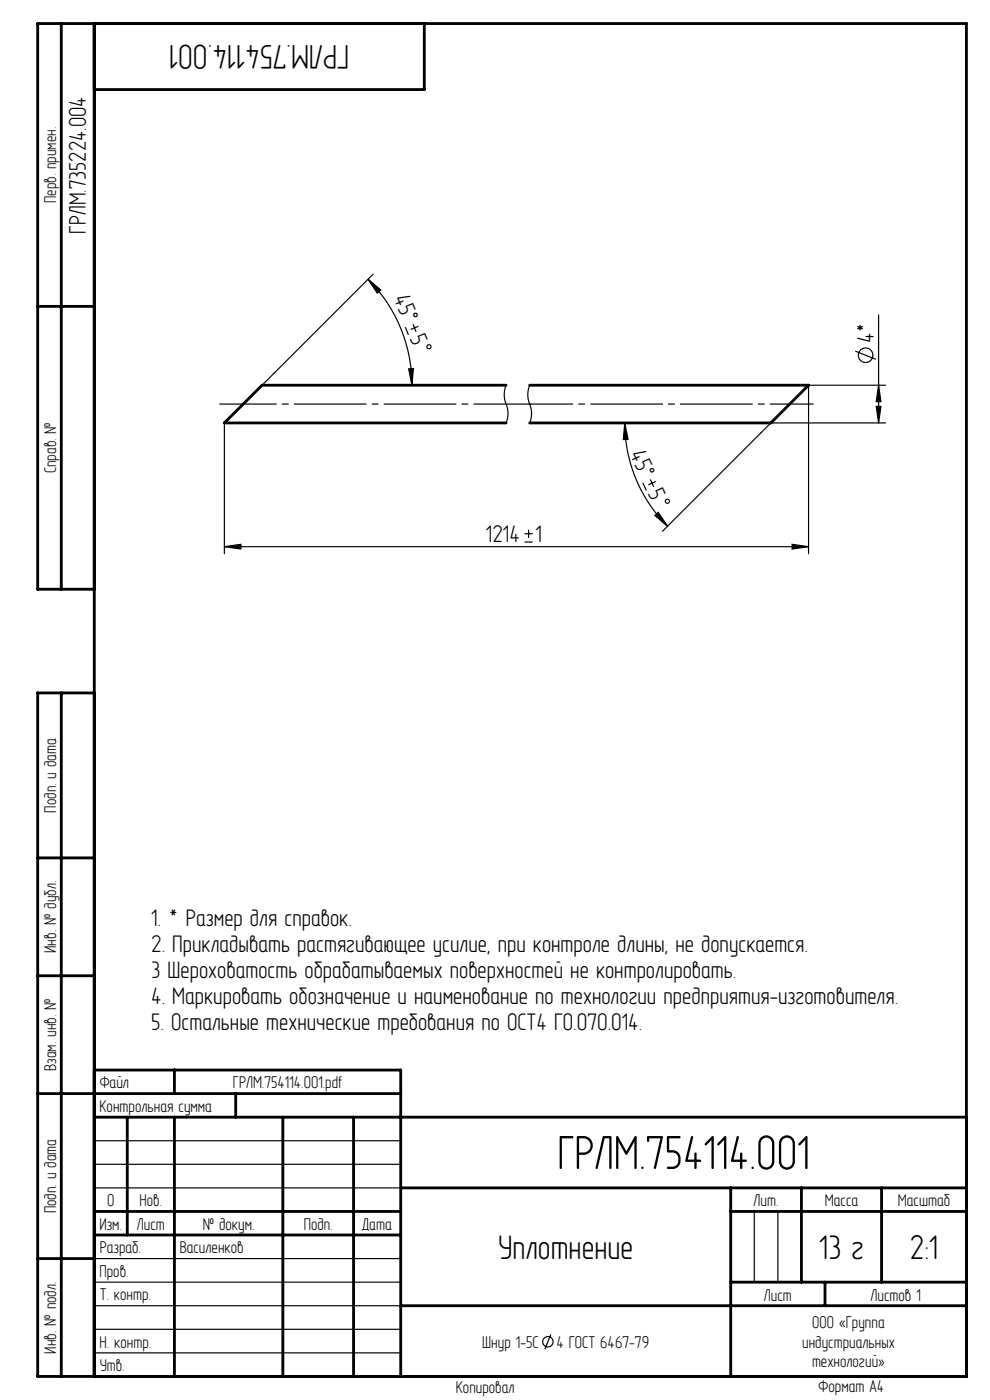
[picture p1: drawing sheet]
<svg xmlns="http://www.w3.org/2000/svg" width="210mm" height="297mm" viewBox="0 0 210 297" stroke-linecap="round" stroke-linejoin="round" font-family="sans-serif">
<g fill="none" stroke="#000" stroke-width=".25">
<path d="M78.1 59.2l2.7 2.3-.8 .7zM78.1 59.2a31.8 31.8 0 0 1 9.3 22.5M79.1 58.2l-20.9 20.9M86 69.4l.6 1.6M86.7 78.3l1-.1-.3 3.5zM87.6 68.7l.7 1.7M88.7 69.2l-1.6 .7M181.4 74.5l4.4 1.7M186.4 66.8v22.9M47.6 89.7v27.8M107.4 81.7a5.7 5.7 0 0 0 .2 4.7 5.2 5.2 0 0 1-.2 3.3M112.4 81.7a5.7 5.7 0 0 0 .2 4.7 5.2 5.2 0 0 1-.2 3.3"/>
<path d="M132.5 89.7l.7 3.5h-1zM132.5 89.7a31 31 0 0 0 9.1 21.9M161.4 91.8l-20.9 20.9M163.5 89.7h24.4M185.9 86.2h1l-.5 3.5zM186.4 81.7l.5 3.5h-1zM187.9 81.7h-16.4v35.8M47.6 116l3.5-.5v1zM47.6 116h123.9M111.2 115h1.8M111.2 113.2h1.8M112.1 112.3v1.8"/>
<path d="M136.3 102.4l.8 1.6M137.9 101.7l.8 1.6M138.9 109.4l.7-.7 2 2.9zM139.1 102.1l-1.6 .8M168 115.5l3.5 .5-3.5 .5zM20 242h65M20 247h65M20 252h65M160 257v15M165 257v15M20 277h65M20 272h65"/>
<path d="M20 267h65M20 287h65M20 282h65M116.8 283.1l-1.2 3.1"/>
<circle cx="91" cy="73.6" r=".44"/>
<circle cx="183.6" cy="75.4" r="1.54"/>
<circle cx="141.6" cy="106.3" r=".44"/>
<circle cx="116.2" cy="284.6" r="1.1"/>
</g>
<path d="M46.6 85.7h66" fill="none" stroke="#000" stroke-width=".25" stroke-dasharray="15.2 1.3 1.3 1.3" stroke-dashoffset="3.2"/>
<path d="M112.4 85.7h60.1" fill="none" stroke="#000" stroke-width=".25" stroke-dasharray="15.2 1.3 1.3 1.3" stroke-dashoffset="6.1"/>
<g fill="none" stroke="#000" stroke-width=".6">
<path d="M13 5v120M20 5v287M90 5v14h-70M8 65h12M107.4 81.7h-51.8l-8 8h59.8M112.4 81.7h59.1l-8 8h-51.1M20 125h-12v-120h197v287h-197v-145h12M13 147v145M8 182h12M8 207h12M8 232h77M20 227h65v65"/>
<path d="M20 237h185M27 237v25M37 227v5M37 237v55M50 232v5M60 237v55M75 237v55M20 257h65M85 252h120M155 252v40M155 257h50M170 252v20"/>
<path d="M187 252v20M8 267h12M20 262h65M85 277h120M155 272h50M175 272v5"/>
</g>
<path d="M55.6 81.7l2.6-2.6M163.5 89.7l-2.1 2.1" fill="none" stroke="#000" stroke-width=".25" stroke-dasharray="15.2 1.3 1.3 1.3"/>
<g fill="#000">
<path d="M86.7 78.3l1-.1-.3 3.5zM78.1 59.2l2.7 2.3-.8 .7z"/>
<path d="M132.5 89.7l.7 3.5h-1zM138.9 109.4l.7-.7 2 2.9z"/>
<path d="M186.4 81.7l.5 3.5h-1zM185.9 86.2h1l-.5 3.5z"/>
<path d="M47.6 116l3.5-.5v1zM168 115.5l3.5 .5-3.5 .5z"/>
</g>
<text font-size="11" x="118.2" y="248">ГРЛМ.754114.001</text>
<g font-size="7.8">
<text x="74.1" y="9.5" transform="rotate(-180 74.1 9.5)">ГРЛМ.754114.001</text>
<text x="105.7" y="267">Уплотнение</text>
<text x="173.8" y="267">13 г</text>
<text x="193" y="267">2:1</text>
</g>
<g font-size="5.5">
<text x="18.2" y="49.6" transform="rotate(-90 18.2 49.6)">ГРЛМ.735224.004</text>
<text x="83.5" y="63.2" transform="rotate(68 83.5 63.2)">45° 5</text>
<text x="185.4" y="72.8" transform="rotate(-90 185.4 72.8)">4*</text>
<text x="133.5" y="96.4" transform="rotate(65 133.5 96.4)">45° 5</text>
<text x="103.1" y="115">1214</text>
<text x="113.6" y="115">1</text>
<text x="32.1" y="196.4">1. * Размер для справок.</text>
<text x="32.1" y="201.9">2. Прикладывать растягивающее усилие, при контроле длины, не допускается.</text>
<text x="32.1" y="207.4">3 Шероховатость обрабатываемых поверхностей не контролировать.</text>
<text x="32.1" y="212.9">4. Маркировать обозначение и наименование по технологии предприятия-изготовителя.</text>
<text x="32.1" y="218.4">5. Остальные технические требования по ОСТ4 ГО.070.014.</text>
</g>
<g font-size="3.9">
<text x="11.9" y="43.1" transform="rotate(-90 11.9 43.1)">Перв. примен.</text>
<text x="11.9" y="100.4" transform="rotate(-90 11.9 100.4)">Справ. №</text>
<text x="11.9" y="172.4" transform="rotate(-90 11.9 172.4)">Подп. и дата</text>
<text x="11.9" y="202.1" transform="rotate(-90 11.9 202.1)">Инв. № дубл.</text>
<text x="11.9" y="227.2" transform="rotate(-90 11.9 227.2)">Взам. инв. №</text>
<text x="21.2" y="230.9">Файл</text>
<text x="49.4" y="230.9">ГРЛМ.754114.001.pdf</text>
<text x="21.1" y="235.9">Контрольная сумма</text>
<text x="11.9" y="257.4" transform="rotate(-90 11.9 257.4)">Подп. и дата</text>
<text x="22.7" y="255.9">0</text>
<text x="29.6" y="255.9">Нов.</text>
<text x="159.9" y="255.9">Лит.</text>
<text x="174.9" y="255.9">Масса</text>
<text x="190.4" y="255.9">Масштаб</text>
<text x="21.1" y="260.9">Изм.</text>
<text x="29" y="260.9">Лист</text>
<text x="43" y="260.9">№ докум.</text>
<text x="64.4" y="260.9">Подп.</text>
<text x="76.9" y="260.9">Дата</text>
<text x="21.1" y="265.9">Разраб.</text>
<text x="38.1" y="265.9">Василенков</text>
<text x="21.1" y="270.9">Пров.</text>
<text x="21.1" y="275.9">Т. контр.</text>
<text x="162" y="275.9">Лист</text>
<text x="184.7" y="275.9">Листов 1</text>
<text x="172.3" y="281.7">ООО «Группа</text>
<text x="11.9" y="287.1" transform="rotate(-90 11.9 287.1)">Инв. № подл.</text>
<text x="21.1" y="285.9">Н. контр.</text>
<text x="102.3" y="285.9">Шнур 1-5С</text>
<text x="118" y="285.9">4 ГОСТ 6467-79</text>
<text x="170.2" y="285.9">индустриальных</text>
<text x="21.2" y="290.9">Утв.</text>
<text x="172.2" y="290.1">технологий»</text>
<text x="96.7" y="295.6">Копировал</text>
<text x="173.6" y="295.4">Формат A4</text>
</g>
</svg>
